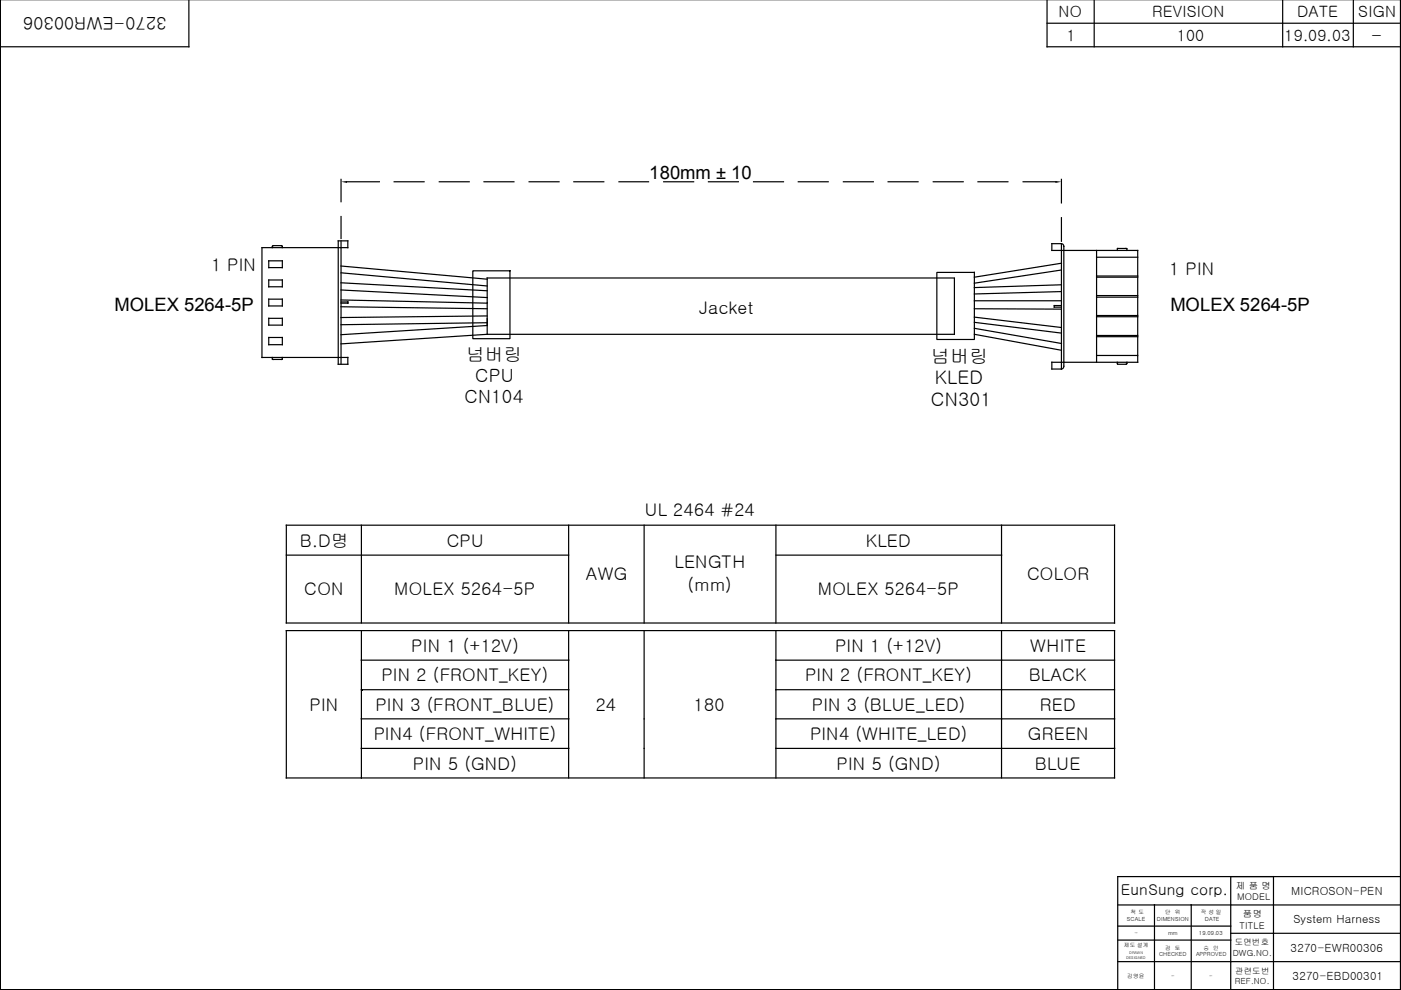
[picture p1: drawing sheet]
<svg xmlns="http://www.w3.org/2000/svg" width="297mm" height="210mm" viewBox="0 0 297 210" stroke-linecap="round" stroke-linejoin="round" font-family="sans-serif">
<g fill="none" stroke="#000" stroke-width=".25">
<path d="M.1 -.1v209.9h296.8v-209.9M40 -.1v10h-39.9M222 -.1v10h74.9M232 -.1v10M271.9 -.1v10M286.9 -.1v10M222 4.9h74.9M72.3 38v4.8M73.6 38.5h6.8M83.6 38.5h6.3M93.1 38.5h6.4M102.6 38.5h6.4"/>
<path d="M112.2 38.5h6.3M121.7 38.5h6.3M131.2 38.5h6.3M140.7 38.5h6.4M150.2 38.5h6.3M159.8 38.5h6.3M169.2 38.5h6.4M178.8 38.5h6.4M188.3 38.5h6.3M197.9 38.5h6.3M207.3 38.5h6.4M216.9 38.5h6.9"/>
<path d="M225 38v5M55.5 52.5h18.2v-1.4h-2v26.1h2v-1.4h-18.2zM57 55.3h2.9v1.4h-2.9zM57 59.4h2.9v1.4h-2.9zM57.7 52.5l.2-.4h1.8l.2 .4M72.3 45.9v4.7M72.3 51.1v26.1M72.3 57.8l31 2.8M72.3 60l31 1.7M72.3 56.4l31 2.8M100.2 57.4h7.9v14.4h-7.9zM198.6 57.8h8v14.2h-8z"/>
<path d="M202.4 59v11.9h-99.1M202.4 58.9h-99.1v12M225 51.7l.5 .2 .1 .4v25.4l-.1 .3-.5 .2M225 55.8l-18.4 3M225 57.2l-18.4 2.8M225 51.7h-2v1.4h18.2v23.7h-18.2v1.4h2M225 46.2v5M225 51.7v26.5M232.5 54.5h8.7M232.5 58.8h8.7M232.5 58.5h8.7M232.5 53.1v23.7"/>
<path d="M236.9 53.1l.1-.4h1.8l.1 .1v.3M57 63.4h2.9v1.5h-2.9zM57 67.5h2.9v1.4h-2.9zM57 71.6h2.9v1.5h-2.9zM57.7 75.8v.3l.2 .1h1.9l.1-.4M72.3 64h1.4v.3h-1.4M72.3 65l31 .5M72.3 61.5l31 1.6M72.3 63.6l31 .7M103.3 68.4l-31 .4M103.3 67l-31 .3M103.3 69l-31 2"/>
<path d="M103.3 70.9l-31 2M206.6 70.9l18.4 3.4M206.6 67.2l18.4 2.2M206.6 68.3l18.4 2.3M206.6 69.6l18.4 3.2M206.6 63.8h18.4M206.6 65.5h18.4M225 60.4l-18.4 .6M225 61.8l-18.4 .5M225 64.8h-1.5v.3h1.5M232.5 62.7h8.7M232.5 66.9h8.7"/>
<path d="M232.5 63h8.7M232.5 71.1h8.7M232.5 67.2h8.7M232.5 75.4h8.7M232.5 71.4h8.7M236.9 76.8l.1 .4h1.8l.1-.4M60.7 111.4h175.6v20.7h-175.6zM60.7 117.7h59.9M76.6 111.4v20.7M120.6 111.4v20.7M136.6 111.4v20.7M164.5 111.4v20.7"/>
<path d="M164.5 117.7h47.8M212.3 111.4v20.7M60.7 133.7h175.6v31.2h-175.6zM76.6 133.7v31.2M76.6 140h44M120.6 133.7v31.2M136.6 133.7v31.2M164.5 133.7v31.2M164.5 140h71.8M212.3 133.7v31.2M76.6 146.2h44M76.6 152.4h44"/>
<path d="M76.6 158.7h44M164.5 146.2h71.8M164.5 152.4h71.8M164.5 158.7h71.8M237 196.4h23.9M237 199.3h23.9M237 191.9h59.9M244.8 191.9v17.9M252.6 191.9v17.9M260.9 185.9v23.9M260.9 197.9h36M270 185.9v23.9"/>
<path d="M296.9 185.9h-59.9v23.9M237 203.9h59.9"/>
</g>
<g fill="#000">
<path d="M72.3 38.5l1.3-.1v.4zM223.8 38.4l1.2 .1-1.2 .3z"/>
<path d="M76.5 146.1h.3v.2h-.3z" fill-rule="evenodd"/>
<path d="M76.5 146.1h.3v.2h-.3z" fill-rule="evenodd"/>
</g>
<g font-size="4">
<text x="197.4" y="77">넘버링</text>
<text x="198.2" y="81.5">KLED</text>
<text x="197.4" y="86">CN301</text>
</g>
<g font-size="3.9">
<text x="137.7" y="38">180mm ± 10</text>
<text x="24.3" y="66">MOLEX 5264-5P</text>
<text x="248.2" y="65.9">MOLEX 5264-5P</text>
<text x="98.9" y="76.6">넘버링</text>
<text x="100.8" y="81">CPU</text>
<text x="98.5" y="85.4">CN104</text>
</g>
<g font-size="3.7">
<text x="35.3" y="3.6" transform="rotate(-180 35.3 3.6)">3270-EWR00306</text>
<text x="290.7" y="8.8">-</text>
<text x="44.8" y="57.4">1 PIN</text>
<text x="247.9" y="58.3">1 PIN</text>
<text x="148.3" y="66.6">Jacket</text>
<text x="136.7" y="109.5">UL 2464 #24</text>
<text x="63.6" y="115.9">B.D명</text>
<text x="94.7" y="115.9">CPU</text>
<text x="183.6" y="115.9">KLED</text>
<text x="124.2" y="123">AWG</text>
<text x="143" y="120.4">LENGTH</text>
<text x="145.8" y="125.4">(mm)</text>
<text x="217.8" y="123">COLOR</text>
<text x="64.5" y="126.3">CON</text>
<text x="83.6" y="126.3">MOLEX 5264-5P</text>
<text x="173.4" y="126.3">MOLEX 5264-5P</text>
<text x="87.2" y="138.2">PIN 1 (+12V)</text>
<text x="177" y="138.2">PIN 1 (+12V)</text>
<text x="218.4" y="138.2">WHITE</text>
<text x="80.9" y="144.5">PIN 2 (FRONT_KEY)</text>
<text x="170.7" y="144.5">PIN 2 (FRONT_KEY)</text>
<text x="218.1" y="144.5">BLACK</text>
<text x="65.6" y="150.7">PIN</text>
<text x="79.6" y="150.7">PIN 3 (FRONT_BLUE)</text>
<text x="126.3" y="150.7">24</text>
<text x="147.1" y="150.7">180</text>
<text x="172.1" y="150.7">PIN 3 (BLUE_LED)</text>
<text x="220.5" y="150.7">RED</text>
<text x="79.2" y="157">PIN4 (FRONT_WHITE)</text>
<text x="171.8" y="157">PIN4 (WHITE_LED)</text>
<text x="217.9" y="157">GREEN</text>
<text x="87.5" y="163.2">PIN 5 (GND)</text>
<text x="177.4" y="163.2">PIN 5 (GND)</text>
<text x="219.4" y="163.3">BLUE</text>
</g>
<g font-size="3.3">
<text x="224.5" y="3.7">NO</text>
<text x="244.3" y="3.7">REVISION</text>
<text x="275" y="3.7">DATE</text>
<text x="288" y="3.7">SIGN</text>
<text x="226.1" y="8.7">1</text>
<text x="249.5" y="8.7">100</text>
<text x="272.3" y="8.7">19.09.03</text>
</g>
<text font-size="3.2" x="237.7" y="189.8">EunSung corp.</text>
<g font-size="2.4">
<text x="273.7" y="189.8">MICROSON-PEN</text>
<text x="274.2" y="195.6">System Harness</text>
<text x="273.6" y="201.8">3270-EWR00306</text>
<text x="274.1" y="207.7">3270-EBD00301</text>
</g>
<g font-size="2">
<text x="262" y="188.4">제 품 명</text>
<text x="262.3" y="190.9">MODEL</text>
<text x="262.8" y="196.9">TITLE</text>
<text x="263.5" y="194.4">품명</text>
</g>
<g font-size="1.8">
<text x="261.4" y="202.7">DWG.NO.</text>
<text x="261.8" y="200.4">도면번호</text>
<text x="261.8" y="208.6">REF.NO.</text>
<text x="261.9" y="206.4">관련도번</text>
</g>
<g font-size="1.2">
<text x="238.9" y="195.3">SCALE</text>
<text x="239.7" y="193.8">척 도</text>
<text x="245.3" y="195.3">DIMENSION</text>
<text x="247.1" y="193.8">단</text>
<text x="249.1" y="193.8">위</text>
<text x="254.6" y="193.8">작 성 일</text>
<text x="255.4" y="195.3">DATE</text>
<text x="238.3" y="200.8">제도 설계</text>
<text x="240.5" y="198.3">-</text>
<text x="245.8" y="202.8">CHECKED</text>
<text x="247.1" y="201.4">검</text>
<text x="247.6" y="198.3">mm</text>
<text x="249.1" y="201.4">토</text>
<text x="253.6" y="202.8">APPROVED</text>
<text x="254.2" y="198.3">19.09.03</text>
<text x="255.2" y="201.4">승</text>
<text x="257.2" y="201.4">인</text>
<text x="239" y="207.3">김영윤</text>
<text x="248.3" y="207.3">-</text>
<text x="256.4" y="207.3">-</text>
</g>
<g font-size=".8">
<text x="238.8" y="203.4">DESIGNED</text>
<text x="239.4" y="202.2">DRAWN</text>
</g>
</svg>
